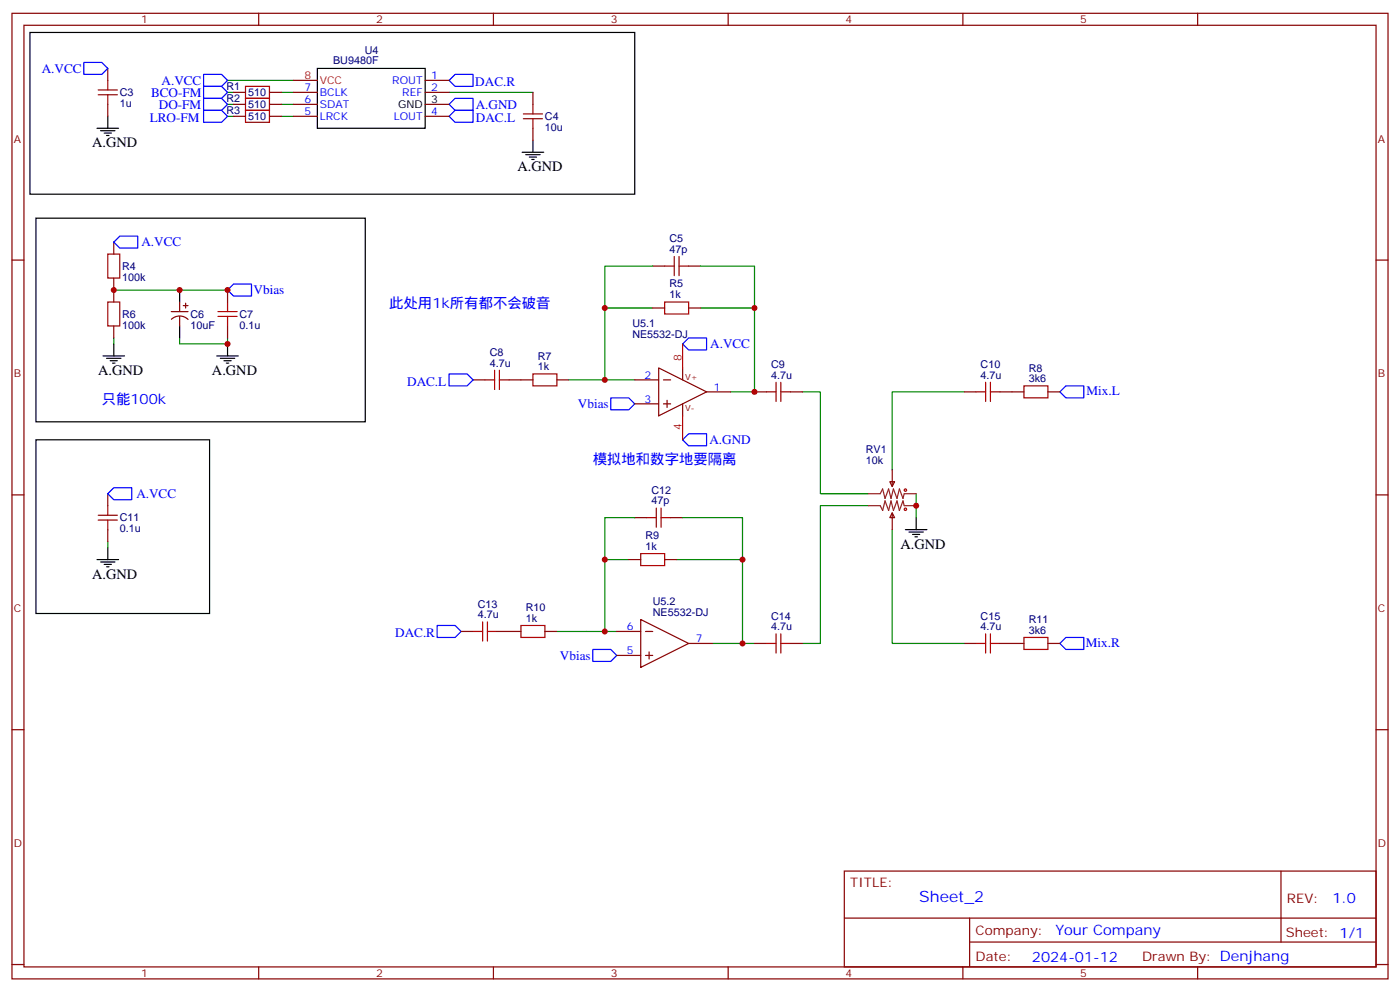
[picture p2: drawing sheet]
<svg xmlns="http://www.w3.org/2000/svg" width="412mm" height="292mm" viewBox="0 0 412 292" stroke-linecap="round" stroke-linejoin="round" font-family="sans-serif">
<g fill="none" stroke="#870000" stroke-width=".35">
<path d="M3.5 3.9h405.4v284.4h-405.4zM7.1 7.4h398.2v277.3h-398.2zM76.2 3.9v3.5M145.3 3.9v3.5M214.5 3.9v3.5M283.6 3.9v3.5M352.8 3.9v3.5M31.7 20.1v3.6M31.7 30.7v3.6M68.8 27.2h3.5M68.8 30.7h3.5M68.8 34.3h3.5"/>
<path d="M79.4 27.2h3.5M79.4 30.7h3.5M79.4 34.3h3.5M86.4 27.2h7.1M86.4 30.7h7.1M86.4 34.3h7.1M86.4 23.7h7.1M125.2 27.2h7.1M125.2 30.7h7.1M125.2 34.3h7.1M125.2 23.7h7.1M157 27.2v3.5"/>
<path d="M157 37.8v3.5M3.5 76.6h3.6M33.5 71.3v3.5M192.3 78.4h3.5M202.8 78.4h3.6M405.3 76.6h3.6M33.5 81.9v7M33.5 96v3.5M50.4 91.8h5M50.5 94a3.5 3.5 0 0 1 4.9 .1M52.9 88.9v2.9M52.9 93.2v2.8"/>
<path d="M54 90h1.4M54.7 89.3v1.4M67 85.4v3.5M67 96v3.5M192.3 90.7h3.5M202.8 90.7h3.6M139.3 111.9h3.6M149.9 111.9h7.1M164 111.9h3.6M187 111.9h7M187 118.9h7M194 108.3l14.1 7.1-14.1 7z"/>
<path d="M195.4 111.9h2.2M195.4 118.9h2.2M196.5 117.9v2.1M201.1 108.3v3.6M201.1 118.9v3.5M208.1 115.4h7.1M222.2 115.4h3.6M232.8 115.4h3.6M284 115.4h3.5M294.6 115.4h7M308.7 115.4h3.5M262.8 138.3v5"/>
<path d="M3.5 145.7h3.6M31.7 145.4v3.5M31.7 156v3.5M187 152.4h3.5M197.6 152.4h3.5M262.1 141.9h1.4l-.7 1.4zM262.8 151l.7 1.4h-1.4zM262.8 151v5M405.3 145.7h3.6M185.2 164.8h3.5M195.8 164.8h3.5M135.8 185.9h3.5"/>
<path d="M146.4 185.9h7.1M160.5 185.9h3.5M181.7 185.9h7M181.7 193h7M188.7 182.4l14.1 7.1-14.1 7zM190.1 185.9h2.2M190.1 193h2.2M191.2 191.9v2.2M202.8 189.5h7.1M222.2 189.5h3.6M232.8 189.5h3.6M284 189.5h3.5"/>
<path d="M294.6 189.5h7M308.7 189.5h3.5M3.5 214.9h3.6M405.3 214.9h3.6M248.7 256.5h156.6v28.2h-156.6zM377.3 256.5v20.9M248.7 270.4h156.5M285.6 277.4h119.6M285.6 270.4v14.1M3.5 284h3.6M76.2 284.7v3.6M145.3 284.7v3.6"/>
<path d="M214.5 284.7v3.6M283.6 284.7v3.6M352.8 284.7v3.6M405.3 284h3.6"/>
</g>
<g fill="none" stroke="#00f" stroke-width=".35">
<path d="M24.7 18.4h5.3l1.7 1.7-1.7 1.8h-5.3zM60 25.4h5.3l1.7 1.8-1.7 1.8h-5.3zM60 29h5.3l1.7 1.7-1.7 1.8h-5.3zM60 32.5h5.3l1.7 1.8-1.7 1.7h-5.3zM60 21.9h5.3l1.7 1.8-1.7 1.7h-5.3zM134.1 21.9h5.2v3.5h-5.2l-1.8-1.7zM134.1 32.5h5.2v3.5h-5.2l-1.8-1.7zM134.1 29h5.2v3.5h-5.2l-1.8-1.8zM35.3 69.5h5.3v3.6h-5.3l-1.8-1.8zM68.8 83.6h5.3v3.6h-5.3l-1.8-1.8zM202.8 99.5h5.3v3.5h-5.3l-1.7-1.7zM132.3 110.1h5.3l1.7 1.8-1.7 1.7h-5.3z"/>
<path d="M179.9 117.2h5.3l1.8 1.7-1.8 1.8h-5.3zM312.2 115.4l1.8-1.8h5.3v3.6h-5.3zM201.1 129.5l1.7-1.8h5.3v3.6h-5.3zM33.5 143.6h5.3v3.5h-5.3l-1.8-1.7zM128.8 184.2h5.3l1.7 1.7-1.7 1.8h-5.3zM174.6 191.2h5.3l1.8 1.8-1.8 1.8h-5.3zM312.2 189.5l1.8-1.8h5.3v3.5h-5.3z"/>
</g>
<g fill="none" stroke="#a10000" stroke-width=".35">
<path d="M28.9 27.9h5.7M28.9 26.5h5.7M31.7 23.7v2.8M31.7 27.9v2.8M72.3 25.4h7.1v3.6h-7.1zM72.3 29h7.1v3.5h-7.1zM72.3 32.5h7.1v3.5h-7.1zM154.2 35h5.6M154.2 33.5h5.6M157 30.7v2.8M157 35v2.8M31.7 74.8h3.6v7.1h-3.6z"/>
<path d="M195.8 78.4h2.8M198.6 75.5v5.7M200 78.4h2.8M200 75.5v5.7M31.7 88.9h3.6v7.1h-3.6zM64.2 93.2h5.6M64.2 91.8h5.6M67 88.9v2.9M67 93.2v2.8M195.8 88.9h7v3.6h-7zM142.9 111.9h2.8M145.7 109v5.7"/>
<path d="M147.1 111.9h2.8M147.1 109v5.7M157 110.1h7v3.5h-7zM225.8 115.4h2.8M228.6 112.6v5.6M230 115.4h2.8M230 112.6v5.6M287.5 115.4h2.8M290.3 112.6v5.6M291.7 112.6v5.6M291.7 115.4h2.9M301.6 113.6h7.1v3.6h-7.1z"/>
<path d="M28.9 153.1h5.7M28.9 151.7h5.7M31.7 148.9v2.8M31.7 153.1v2.9M190.5 152.4h2.8M193.3 149.6v5.7M194.7 152.4h2.9M194.7 149.6v5.7M188.7 163h7.1v3.5h-7.1zM139.3 185.9h2.9M142.2 183.1v5.7M143.6 185.9h2.8"/>
<path d="M143.6 183.1v5.7M153.5 184.2h7v3.5h-7zM225.8 189.5h2.8M228.6 186.7v5.6M230 189.5h2.8M230 186.7v5.6M287.5 189.5h2.8M290.3 186.7v5.6M291.7 189.5h2.9M291.7 186.7v5.6M301.6 187.7h7.1v3.5h-7.1z"/>
<circle cx="266.7" cy="150" r=".35"/>
<circle cx="266.7" cy="144.3" r=".35"/>
</g>
<g fill="none" stroke="#008700" stroke-width=".35">
<path d="M67 23.7h19.4M67 27.2h1.8M67 30.7h1.8M67 34.3h1.8M82.9 27.2h3.5M82.9 30.7h3.5M82.9 34.3h3.5M132.3 27.2h24.7M192.3 78.4h-14.1v12.3M206.4 78.4h15.8v12.3M33.5 85.4h33.5M33.5 99.5v1.8"/>
<path d="M52.9 99.5v1.8h14.1v-1.8M192.3 90.7h-14.1v21.2M206.4 90.7h15.8v24.7h-7M167.6 111.9h19.4M236.4 115.4h5.3v30h14.1M284 115.4h-21.2v22.9M31.7 159.5v1.8M187 152.4h-8.8v12.4M201.1 152.4h17.6v12.4M255.8 148.9h-14.1v40.6h-5.3M262.8 156v33.5h21.2M269.9 145.4v7"/>
<path d="M185.2 164.8h-7v21.1M199.3 164.8h19.4v24.7h-8.8M164 185.9h17.7M218.7 189.5h3.5"/>
</g>
<g fill="none" stroke="#000" stroke-width=".35">
<path d="M8.8 9.6h178.2v47.6h-178.2zM28.6 37.8h6.3M29.6 38.5h4.3M30.7 39.2h2.1M31.4 39.9h.7M31.7 34.3v3.5M93.5 20.1h31.7v17.7h-31.7zM153.8 44.8h6.4M154.9 45.5h4.2M155.9 46.2h2.1M156.6 47h.7M157 41.3v3.5"/>
<path d="M10.6 64.2h97v60h-97zM52.9 85.4v3.5M52.9 96v3.5M30.3 104.8h6.4M31.4 105.5h4.2M32.5 106.2h2.1M33.2 106.9h.7M33.5 101.3v3.5M63.9 104.8h6.3M64.9 105.5h4.2M66 106.2h2.1M66.7 106.9h.7"/>
<path d="M67 101.3v3.5M10.6 129.5h51.1v51.2h-51.1zM266.7 156h6.3M267.8 156.7h4.2M268.8 157.4h2.1M269.5 158.1h.7M269.9 152.4v3.6M28.6 164.8h6.3M29.6 165.5h4.3M30.7 166.2h2.1M31.4 166.9h.7M31.7 161.3v3.5"/>
</g>
<path d="M255.8 145.4h3.5l.7-1.4 .7 2.8 1.1-2.8 .7 2.8 .7-2.8 1 2.8 .7-2.8 1.1 2.8 .3-1.4h3.6M255.8 148.9h3.5l.7 1.4 .7-2.8 1.1 2.8 .7-2.8 .7 2.8 1-2.8 .7 2.8 1.1-2.8 .3 1.4h3.6" fill="none" stroke="#8c2424" stroke-width=".35"/>
<path d="M201.1 101.3v7M201.1 122.4v7.1" fill="none" stroke="#f00" stroke-width=".35"/>
<g fill="#c00">
<circle cx="67" cy="85.4" r=".88"/>
<circle cx="67" cy="101.3" r=".88"/>
<circle cx="33.5" cy="85.4" r=".88"/>
<circle cx="52.9" cy="85.4" r=".88"/>
<circle cx="269.9" cy="148.9" r=".88"/>
<circle cx="218.7" cy="189.5" r=".88"/>
<circle cx="222.3" cy="115.4" r=".88"/>
<circle cx="178.2" cy="111.9" r=".88"/>
<circle cx="178.2" cy="90.7" r=".88"/>
<circle cx="222.3" cy="90.7" r=".88"/>
<circle cx="178.2" cy="185.9" r=".88"/>
<circle cx="178.2" cy="164.8" r=".88"/>
<circle cx="218.7" cy="164.8" r=".88"/>
</g>
<text font-size="4.6" fill="#00f" x="270.8" y="265.5">Sheet_2</text>
<g font-size="4.2">
<text x="27.2" y="43.4">A.GND</text>
<text x="152.4" y="50.5">A.GND</text>
<text x="28.9" y="110.5">A.GND</text>
<text x="62.4" y="110.5">A.GND</text>
<text x="265.3" y="161.6">A.GND</text>
<text x="27.2" y="170.4">A.GND</text>
</g>
<g font-size="4.2" fill="#00f">
<text x="114.7" y="90.7">此处用1k所有都不会破音</text>
<text x="30" y="118.9">只能100k</text>
<text x="174.6" y="136.6">模拟地和数字地要隔离</text>
<text x="392.5" y="265.8">1.0</text>
<text x="310.9" y="275.3">Your Company</text>
<text x="304" y="283.1">2024-01-12</text>
</g>
<g font-size="3.9" fill="#00f">
<text x="12.3" y="21.4">A.VCC</text>
<text x="44.5" y="28.5">BCO-FM</text>
<text x="47.6" y="24.9">A.VCC</text>
<text x="140" y="25.4">DAC.R</text>
<text x="46.8" y="32">DO-FM</text>
<text x="140.2" y="32">A.GND</text>
<text x="44.1" y="36">LRO-FM</text>
<text x="140.2" y="36">DAC.L</text>
<text x="41.6" y="72.6">A.VCC</text>
<text x="74.7" y="86.7">Vbias</text>
<text x="209.2" y="102.5">A.VCC</text>
<text x="119.9" y="113.6">DAC.L</text>
<text x="320" y="116.5">Mix.L</text>
<text x="170.2" y="120.2">Vbias</text>
<text x="209" y="130.8">A.GND</text>
<text x="40.2" y="146.6">A.VCC</text>
<text x="116.4" y="187.7">DAC.R</text>
<text x="319.8" y="190.5">Mix.R</text>
<text x="164.9" y="194.3">Vbias</text>
</g>
<g font-size="3.9" fill="#800">
<text x="250.5" y="261.1">TITLE:</text>
<text x="379.1" y="265.8">REV:</text>
<text x="287.4" y="275.3">Company:</text>
<text x="378.7" y="275.9">Sheet: 1/1</text>
<text x="287.4" y="283">Date:</text>
<text x="336.4" y="283.1">Drawn By: Denjhang</text>
</g>
<g font-size="3.2" fill="#800">
<text x="41.6" y="6.9">1</text>
<text x="110.8" y="6.9">2</text>
<text x="179.9" y="6.9">3</text>
<text x="249.1" y="6.9">4</text>
<text x="318.2" y="6.9">5</text>
<text x="4.1" y="42">A</text>
<text x="405.9" y="42">A</text>
<text x="4.1" y="111.2">B</text>
<text x="405.9" y="111.2">B</text>
<text x="4.1" y="180.3">C</text>
<text x="405.9" y="180.3">C</text>
<text x="4.1" y="249.4">D</text>
<text x="405.9" y="249.4">D</text>
<text x="41.6" y="287.7">1</text>
<text x="110.8" y="287.7">2</text>
<text x="179.9" y="287.7">3</text>
<text x="249.1" y="287.7">4</text>
<text x="318.2" y="287.7">5</text>
</g>
<g font-size="3.2" fill="#000080">
<text x="107.5" y="15.8">U4</text>
<text x="98.1" y="18.9">BU9480F</text>
<text x="35.3" y="28.3">C3</text>
<text x="66.7" y="26.6">R1</text>
<text x="73.1" y="28.3">510</text>
<text x="35.3" y="31.5">1u</text>
<text x="66.7" y="30.1">R2</text>
<text x="66.7" y="33.6">R3</text>
<text x="73.1" y="31.9">510</text>
<text x="73.1" y="35.4">510</text>
<text x="160.5" y="35.4">C4</text>
<text x="160.5" y="38.5">10u</text>
<text x="197.2" y="71.3">C5</text>
<text x="197.2" y="74.5">47p</text>
<text x="36" y="82.7">100k</text>
<text x="36" y="79.5">R4</text>
<text x="197.2" y="87.9">1k</text>
<text x="197.2" y="84.7">R5</text>
<text x="36" y="93.6">R6</text>
<text x="56.1" y="93.6">C6</text>
<text x="70.6" y="93.6">C7</text>
<text x="36" y="96.8">100k</text>
<text x="56.1" y="96.8">10uF</text>
<text x="70.6" y="96.8">0.1u</text>
<text x="186.3" y="99.5">NE5532-DJ</text>
<text x="186.3" y="96.3">U5.1</text>
<text x="144.3" y="108">4.7u</text>
<text x="144.3" y="104.9">C8</text>
<text x="158.4" y="105.9">R7</text>
<text x="158.4" y="109">1k</text>
<text x="227.1" y="111.5">4.7u</text>
<text x="227.1" y="108.5">C9</text>
<text x="288.9" y="111.5">4.7u</text>
<text x="288.9" y="108.5">C10</text>
<text x="303.1" y="112.6">3k6</text>
<text x="303.1" y="109.4">R8</text>
<text x="255.1" y="136.6">10k</text>
<text x="255.1" y="133.4">RV1</text>
<text x="191.9" y="148.6">47p</text>
<text x="191.9" y="145.4">C12</text>
<text x="35.3" y="153.6">C11</text>
<text x="35.3" y="156.7">0.1u</text>
<text x="190.2" y="162">1k</text>
<text x="190.2" y="158.7">R9</text>
<text x="140.8" y="178.9">C13</text>
<text x="154.9" y="180">R10</text>
<text x="192.3" y="178.1">U5.2</text>
<text x="140.8" y="182.1">4.7u</text>
<text x="154.9" y="183.1">1k</text>
<text x="192.3" y="181.3">NE5532-DJ</text>
<text x="227.1" y="185.6">4.7u</text>
<text x="227.1" y="182.6">C14</text>
<text x="288.9" y="185.6">4.7u</text>
<text x="288.9" y="182.6">C15</text>
<text x="303.1" y="183.5">R11</text>
<text x="303.1" y="186.7">3k6</text>
</g>
<g font-size="3.2" fill="#f00">
<text x="89.7" y="23.3">8</text>
<text x="94.2" y="24.7">VCC</text>
<text x="200.7" y="106.2" transform="rotate(-90 200.7 106.2)">8</text>
<text x="200.7" y="126.6" transform="rotate(-90 200.7 126.6)">4</text>
</g>
<g font-size="3.2" fill="#00f">
<text x="127" y="23.3">1</text>
<text x="89.7" y="26.8">7</text>
<text x="94.2" y="28.3">BCLK</text>
<text x="115.5" y="24.7">ROUT</text>
<text x="118.5" y="28.3">REF</text>
<text x="127" y="26.8">2</text>
<text x="89.7" y="33.9">5</text>
<text x="89.7" y="30.4">6</text>
<text x="94.2" y="35.3">LRCK</text>
<text x="94.2" y="31.8">SDAT</text>
<text x="116" y="35.3">LOUT</text>
<text x="127" y="33.9">4</text>
<text x="189.9" y="111.5">2</text>
<text x="189.9" y="118.6">3</text>
<text x="210.3" y="115">1</text>
<text x="184.6" y="185.6">6</text>
<text x="205" y="189.1">7</text>
<text x="184.6" y="192.7">5</text>
</g>
<g font-size="3.2">
<text x="117.2" y="31.8">GND</text>
<text x="127" y="30.4">3</text>
</g>
<g font-size="2.5" fill="#800">
<text x="201.8" y="111.9">V+</text>
<text x="201.8" y="121">V-</text>
</g>
</svg>
